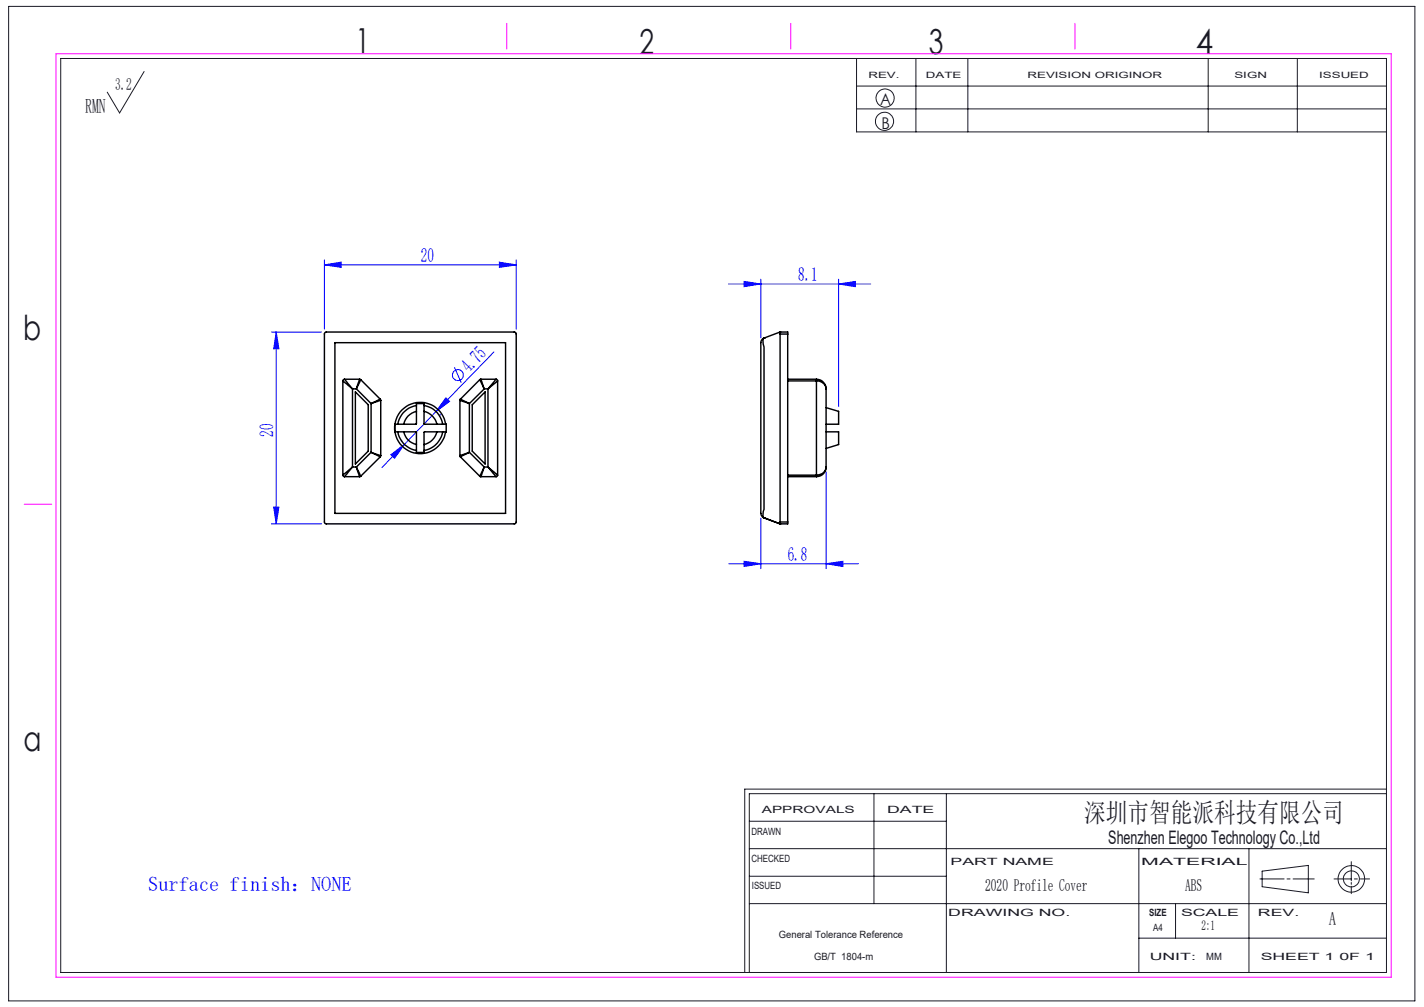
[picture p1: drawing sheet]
<svg xmlns="http://www.w3.org/2000/svg" width="297mm" height="210mm" viewBox="0 0 297 210" stroke-linecap="round" stroke-linejoin="round" font-family="sans-serif">
<g fill="none" stroke="#00f" stroke-width=".21">
<path d="M67.7 55.2l3.5-.5v1.1zM67.7 54.2v14.4M67.7 55.2h40M104.1 54.7l3.6 .5-3.6 .6zM107.7 54.2v14.4M152 59.2h29.6M155.2 58.7l3.5 .5-3.5 .6zM158.7 58.2v12.2M174.9 59.2l3.5-.5v1.1zM174.9 58.2v26.6M56.6 69.2h10.5M57.6 69.2l.6 3.5h-1.1z"/>
<path d="M57.6 69.2v40M94.8 76.6l1.4 3.2M103 73.4l-12.1 12.4M81.5 94.8l2.8-2.1-2 2.9zM83.6 92h.1M84.3 92.7l-4.6 4.8M90.9 85.8l-6.6 6.9M91.7 86.5h.1M93 83l.8 .7-2.9 2.1zM172.3 98.4v20.2M56.6 109.2h10.5M57.1 105.8h1.1l-.6 3.4z"/>
<path d="M152 117.6h27M155.2 117l3.5 .6-3.5 .5zM158.7 108v10.6M172.3 117.6l3.5-.6v1.1z"/>
<circle cx="95.5" cy="78.2" r="1.14"/>
</g>
<g fill="none" stroke="#191924" stroke-width=".21">
<path d="M1.8 1.3h293.3v207.4h-293.3zM12.7 12.2h276.5v190.6h-276.5zM30.1 14.9l-5.2 8.7-2.5-4.4M178.6 12.2v15.3h110.6M178.6 17.9h110.6M191 12.2v15.3M201.9 12.2v15.3M252 12.2v15.3M270.6 12.2v15.3M178.6 22.7h110.6M156.3 177h132.9M156.3 171.3h41.1"/>
<path d="M182.3 165.5v22.9M197.4 165.5v37.3M237.5 177v25.8M260.5 177v25.8M281.8 179.7v4M289.2 165.5h-132.9v37.3M289.2 164.6h-133.9v38.2M156.3 188.4h132.9M156.3 182.7h41.1M237.5 195.6h51.7M245.2 188.4v7.2M262.8 183.3h5"/>
<path d="M263.2 181.7l9.7-1.2v5.7l-9.7-1.3zM268.4 183.3h.7M269.7 183.3h4.4M278.2 183.3h3.6M281.8 184v.4M281.8 184.8v1.6M282.5 183.3h.6M283.7 183.3h1.9"/>
<circle cx="184.5" cy="25.3" r="1.9"/>
<circle cx="184.6" cy="20.4" r="1.89"/>
<circle cx="281.9" cy="183.3" r="1.68"/>
<circle cx="281.9" cy="183.3" r="2.77"/>
</g>
<path d="M11.7 11.2h278.5v192.6h-278.5zM105.7 4.9v5.3M164.9 4.9v5.3M224.2 4.9v5.3M5 105.2h5.8" fill="none" stroke="#f0f" stroke-width=".21"/>
<g fill="#00f">
<path d="M67.7 55.2l3.5-.5v1.1zM104.1 54.7l3.6 .5-3.6 .6z"/>
<path d="M155.2 58.7l3.5 .5-3.5 .6zM174.9 59.2l3.5-.5v1.1zM155.2 117l3.5 .6-3.5 .5zM172.3 117.6l3.5-.6v1.1z"/>
<path d="M81.5 94.8l2.8-2.1-2 2.9zM93 83l.8 .7-2.9 2.1z"/>
<path d="M57.6 69.2l.6 3.5h-1.1zM57.1 105.8h1.1l-.6 3.4z"/>
</g>
<g fill="none" stroke="#000" stroke-width=".3">
<path d="M67.7 69.4l.3-.2 39.5 .1 .2 .4-.1 39.4-.3 .1h-39.3l-.2-.1-.1-.2zM69.8 71.5h35.6v35.6h-35.6zM71.5 79.4l2 1.7M71.5 79.4v19.7M71.9 79.1l1.6 2M71.9 79.1l-.4 .3M71.9 79.1h3.1M75 79.1l-.7 2M75 79.1l.2 .1M75.2 79.2l-.9 1.9M75.2 79.2l4.1 4M100 79.2l1 1.9"/>
<path d="M100 79.2l-4 4M100.3 79.1l.7 2M100.3 79.1l-.3 .1M100.3 79.1h3.2M103.5 79.1l-1.7 2M103.5 79.1l.3 .1v.2M103.8 79.4l-2 1.7M103.8 79.4v19.7M159.3 70.5a1.34 1.34 0 0 0-.6 1.6v34.9a1 1 0 0 0 .6 1M159.3 70.5h.1M159.3 70.5a2.34 2.34 0 0 0 0 2v33.7a1.97 1.97 0 0 0 0 1.8M162.7 69.2l-3.4 1.3"/>
<path d="M162.7 69.2v.5M162.7 69.2h1.6v.5M162.7 69.2h.1M162.7 69.7v39.2M162.7 69.7h1.6M164.3 79.1h6M164.3 69.7v39.2M164.3 79.4h6M170.3 79.1v.3M170.3 79.1a2.05 2.05 0 0 1 2 2M170.3 79.4a1.89 1.89 0 0 1 2 1.7M170.3 79.4v19.7"/>
<path d="M71.5 99.1l.1 .3h.3M71.9 99.4h3.1M73.5 97.4l-2 1.7M73.5 97.4l-1.6 2M73.5 81.1h.8M73.5 97.4h.8M73.5 81.1v16.3M74.1 81.7l2.7 2.7v9.7l-2.7 2.7zM74.3 97.4l.9 1.9M74.3 97.4l.7 2M74.3 81.1l3.1 3.1M75.2 99.3l-.2 .1"/>
<path d="M77.4 94.3l1.9 1M77.4 94.3l2 .7M77.4 94.3l-3.1 3.1M77.4 84.2v10.1M79.3 83.2l-1.9 1M79.3 83.2l.1 .3M79.3 95.3l-4.1 4M79.4 95l-.1 .3M79.4 83.5l-2 .7M79.4 83.5v11.5M82.3 88.5v1.5M82.3 88.5l.1 1.6"/>
<path d="M82.3 88.5h.1M82.4 90.1a5.4 5.4 0 0 0 5.3 4.5 5.4 5.4 0 0 0 5.3-4.5M82.4 90.1h.6M82.4 88.5a5.4 5.4 0 0 1 5.3-4.6 5.4 5.4 0 0 1 5.3 4.6M82.4 88.5h.6M83 88.5h1.2M83 90.1a4.7 4.7 0 0 0 3.9 3.8M83 90.1h1.2M84.2 90.1h2.7v2.6M84.2 90.1a3.5 3.5 0 0 0 2.7 2.6M86.9 85.8a3.4 3.4 0 0 0-2.7 2.7M86.9 84.6a4.8 4.8 0 0 0-3.9 3.9"/>
<path d="M86.9 84.6v1.2M86.9 92.7v1.2M86.9 85.8v2.6l-2.7 .1M86.9 93.9v.5h1.5v-.5M86.9 84.6v-.4h1.5v.4M88.4 85.8l.1 2.6 2.6 .1M88.4 85.8a3.5 3.5 0 0 1 2.7 2.7M88.4 92.7v1.2M88.4 84.6a4.8 4.8 0 0 1 3.9 3.9M88.4 84.6v1.2M91.1 90.1h-2.6l-.1 2.6M91.1 90.1a3.6 3.6 0 0 1-2.7 2.6"/>
<path d="M91.1 90.1h1.2M91.1 88.5h1.2M92.3 90.1a4.7 4.7 0 0 1-3.9 3.8M92.3 90.1h.7M92.3 88.5h.7M93 88.5h.1v1.6h-.1M95.9 83.5l2 .7M95.9 95l.1 .3M95.9 83.5v11.5M96 83.2l1.9 1M96 83.2l-.1 .3M96 95.3l4 4"/>
<path d="M97.9 94.3l-2 .7M97.9 94.3l-1.9 1M97.9 94.3l3.1 3.1M97.9 84.2v10.1M98.5 84.4l2.7-2.7v15.1l-2.7-2.7zM100 99.3l.3 .1M100.3 99.4h3.2M101 97.4l-.7 2M101 97.4l-1 1.9M101 81.1l-3.1 3.1M101 81.1h.8M101 97.4h.8"/>
<path d="M101.8 97.4l2 1.7M101.8 97.4l1.7 2M101.8 81.1v16.3M103.8 99.1l-.3 .3M164.3 99.4h6M164.3 99.1h6M170.3 99.1v.3M172.3 97.4a1.99 1.99 0 0 1-2 2M172.3 97.4a1.89 1.89 0 0 1-2 1.7M172.3 90.1h2.6v2.6l-2.6 .8M172.3 85l2.6 .8v2.7h-2.6M172.3 81.1v16.3"/>
<path d="M159.3 108l3.4 1.2M159.3 108h.1M162.7 108.9v.3M162.7 109.2h.1M162.7 108.9h1.6M164.3 108.9v.3h-1.6"/>
</g>
<g font-size="7.2" fill="#191924">
<text x="74.1" y="11">1</text>
<text x="133.4" y="11.2">2</text>
<text x="193.7" y="11.3">3</text>
<text x="249.4" y="11.3">4</text>
<text x="4.8" y="70.9">b</text>
<text x="4.9" y="156.5">a</text>
</g>
<text font-size="5.6" fill="#191924" x="226.2" y="171.5">深圳市智能派科技有限公司</text>
<text font-size="4.2" fill="#191924" x="17.8" y="23.5">RMN</text>
<text font-size="4.2" fill="#00f" x="30.9" y="185.8">Surface finish：NONE</text>
<g font-size="4.1" fill="#00f">
<text x="87.8" y="54.6">20</text>
<text x="166.5" y="58.6">8.1</text>
<text x="97.9" y="77.9" transform="rotate(-46 97.9 77.9)">4.75</text>
<text x="57.1" y="91.1" transform="rotate(-90 57.1 91.1)">20</text>
<text x="164.3" y="117">6.8</text>
</g>
<g font-size="3.9" fill="#191924">
<text x="231.2" y="176">Shenzhen Elegoo Technology Co.,Ltd</text>
<text x="277.2" y="193">A</text>
</g>
<text font-size="3.5" fill="#191924" x="24" y="18.7">3.2</text>
<g font-size="3.5">
<text x="205.5" y="185.8">2020 Profile Cover</text>
<text x="247.2" y="185.8">ABS</text>
</g>
<g font-size="3.4" fill="#191924">
<text x="183.6" y="22">A</text>
<text x="183.8" y="27">B</text>
</g>
<text font-size="2.8" x="250.6" y="194">2:1</text>
<g font-size="2.1" fill="#191924">
<text x="158.9" y="169.5">APPROVALS</text>
<text x="185" y="169.5">DATE</text>
<text x="156.7" y="174.2">DRAWN</text>
<text x="156.7" y="179.7">CHECKED</text>
<text x="156.8" y="185.4">ISSUED</text>
<text x="198.2" y="180.4">PART NAME</text>
<text x="238" y="180.4">MATERIAL</text>
<text x="197.8" y="191">DRAWING NO.</text>
<text x="239.7" y="191">SIZE</text>
<text x="246.3" y="191">SCALE</text>
<text x="262.4" y="191">REV.</text>
<text x="162.4" y="195.6">General Tolerance Reference</text>
<text x="240.5" y="194.1">A4</text>
<text x="169.8" y="200.2">GB/T 1804-m</text>
<text x="239.8" y="200.2">UNIT:</text>
<text x="251.6" y="200.2">MM</text>
<text x="262.9" y="200.2">SHEET 1 0F 1</text>
</g>
<g font-size="1.8" fill="#191924">
<text x="181.1" y="16.3">REV.</text>
<text x="193.1" y="16.3">DATE</text>
<text x="214.3" y="16.3">REVISION ORIGINOR</text>
<text x="257.5" y="16.3">SIGN</text>
<text x="275.1" y="16.3">ISSUED</text>
</g>
</svg>
